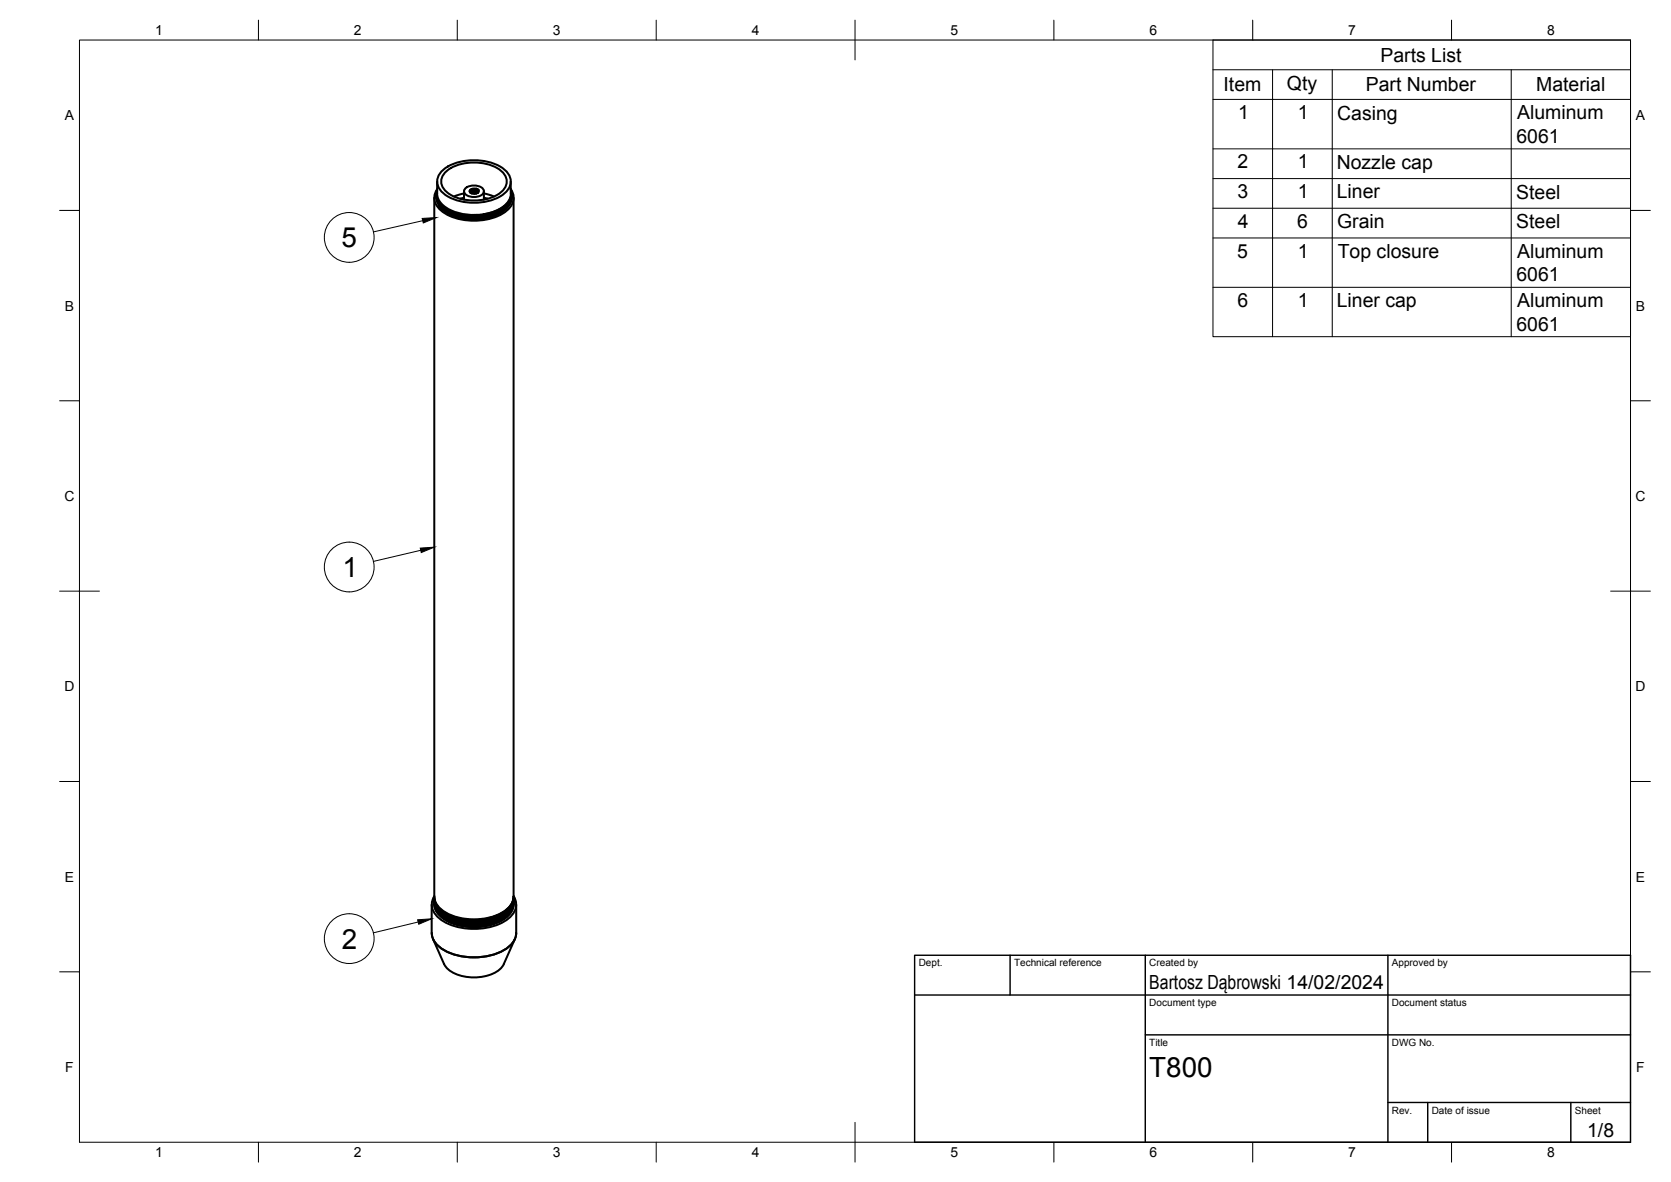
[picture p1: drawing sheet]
<svg xmlns="http://www.w3.org/2000/svg" width="420mm" height="297mm" viewBox="0 0 420 297" stroke-linecap="round" stroke-linejoin="round" font-family="sans-serif">
<!-- layer: Visible -->
<g fill="none" stroke="#000" stroke-width=".51">
<path d="M109.2 49.7v175.6a5.4 5.4 0 0 0 3.9 4.5 15.3 15.3 0 0 0 14-1 4.7 4.7 0 0 0 2.1-3.5M109.9 47.7l-.2 1.3 .3 1.4 .8 1 1.2 1.1 1.4 .7 2 .7 2.1 .3 2.3 .1 2.1-.3 1.7-.4 1.9-.7 1.3-.9 1-1 .6-1.1 .3-1.3-.3-1.1 .2 1.1-.1 .7-.4 1-.8 1.1-2.3 1.5-3.4 1M109.9 45.6v3.1M109.9 47.5a3.9 3.9 0 0 0 1.3 5.7 15 15 0 0 0 15.9 0 3.9 3.9 0 0 0 1.4-5.6M111 43.1a12.9 12.9 0 0 1 11.7-2.4 7.8 7.8 0 0 1 5.5 3.8 4 4 0 0 1-2.5 4.9 14.2 14.2 0 0 1-14-.6 3.6 3.6 0 0 1-.7-5.7zM111.8 43.5a11.6 11.6 0 0 1 11.3-2.1 5.9 5.9 0 0 1 4.2 3.5 3.8 3.8 0 0 1-2.3 4.1 12.5 12.5 0 0 1-12.5-.6 3.2 3.2 0 0 1-.7-4.9zM116.7 48.1v2.1M116.7 49.7l-1 .2M116.7 48.6l-2.5 .8M117 47.3a3.4 3.4 0 0 1 4.6 .4 1.57 1.57 0 0 1-1.8 1.8 3 3 0 0 1-3-1.1v-.7zM118.1 48l.5-.4 .7-.1 .7 .3 .2 .6M118.1 48.1l.3-.3 .7-.2 .8 .2 .3 .5"/>
<path d="M118.1 48.2l.4-.3 .8-.1 .5 .2 .4 .4M118.2 48.3l.4-.3 .7-.1 .6 .2 .3 .3M118.3 48.4l.9-.3 .9 .4M118.3 48.4l.9-.2 .8 .3M118.5 48.6l.7-.1 .6 .1M118.6 48.6h1.1M118.8 47.6l.6 .1M118.8 47.9h.6M118.8 48.2h.6M118.8 48.6h.6M119.8 47.4l.6 .4M119.8 47.4l-1.3 .1-.4 .5"/>
<path d="M119.8 47.4l.5 .3M120.3 47.7l.1 .5-.4 .3a1.46 1.46 0 0 1-1.9-.5M121.7 48.1v2.1M121.7 48.6l2.5 .8M121.7 49.7l.9 .2M125.1 53.1l-2.8 1-3.2 .3-2.8-.2-3.2-1.1M125.1 53.5l-2.4 .9-3.2 .4-3.6-.3-2.8-1M128.4 45.6v3.1M128.4 48.7a5.7 5.7 0 0 1-4.5 4.6 13.8 13.8 0 0 1-12.5-1.7 4 4 0 0 1-1.5-2.9M128.6 48.9v.9l-.4 .9-1.5 1.8-2.2 1.2-3.2 .9-2.6 .1-3.2-.4-3-1.1-1.8-1.4a3.5 3.5 0 0 1-1-2.6M128.7 49.3l-.2 1.3-.4 .8-1.4 1.5-2.5 1.3-3 .8-3.2 .1-3.3-.6-2.9-1.4-1.5-1.5M128.7 49.5l-.3 1.4-.9 1.3-1.2 1-1.6 .9-2.1 .7-2 .3h-2.4l-2.2-.3"/>
<path d="M128.7 49.1l-.2 .9-.4 1-.8 1-1.1 .9-1.4 .7-2 .7-2.9 .4-3.9-.3-2.1-.5-1.3-.6-1.3-.9-1-1.1-.4-.9-.2-1.1M128.7 48.7l-.2 1-.5 1.1-.6 .7-1.2 1-1.8 .9-1.4 .5-3.4 .4h-2.1l-2-.3-3-1.2-1.5-1-.8-1-.4-1-.1-.9M129.1 49.7l-.1 176.5a7.6 7.6 0 0 1-6 4.6l-3.6 .4-3.8-.3-3.3-1.2-1.2-.7-1.1-1.3a3.6 3.6 0 0 1-.8-2.1M108.5 227.3l.1 7.2a5.7 5.7 0 0 0 4.1 4.8 16.3 16.3 0 0 0 14.9-1.1 4.9 4.9 0 0 0 2.2-3.7v-7.2M108.9 236l2.8 6.3a7.4 7.4 0 0 0 6.4 3.3 9.5 9.5 0 0 0 8.3-2.8l3.1-6.8M109.2 225.5v.1M109.2 225.2a4.2 4.2 0 0 0 1.7 5.9 16.1 16.1 0 0 0 16.6 0 4.2 4.2 0 0 0 1.6-5.9M125.4 231.5l-2.8 1-2.9 .4-3.4-.2-1.6-.4-1.9-.7M125.4 231.1l-2.4 .9-3.5 .5-3.4-.3-3.3-1M125.4 230.7l-2.5 1-3.6 .4-3.4-.3-3.1-1M125.4 230.3l-2.5 1-3.2 .4-3.4-.2-2.1-.6-1.4-.5M125.4 229.9l-3 1-2.7 .4-3.6-.3-1.4-.3-1.9-.8"/>
<path d="M129.1 226.9v.1a5.8 5.8 0 0 1-4.4 4.8l-1.9 .7-2.2 .3-3.9-.1-2.7-.6-1.5-.7-1.4-.8-1.1-1.1a3.8 3.8 0 0 1-.8-2.4M129.1 226.5v.2a6.2 6.2 0 0 1-4.8 4.9l-1.8 .5-2.6 .3h-1.7l-2.6-.3-3.3-1.2-1.4-.9-.9-1a3.6 3.6 0 0 1-.8-2.3M129.1 226.1v.2a6.3 6.3 0 0 1-5 5l-1.8 .4-2.2 .3-3.8-.2-3.5-1-2.2-1.5a4 4 0 0 1-1.4-3M129.1 225.7v.1a5.8 5.8 0 0 1-4.4 4.8l-1.9 .6-2.2 .4-3.9-.1-3.7-1-1.9-1.1-1.1-1.1a3.8 3.8 0 0 1-.8-2.4M129.1 225.3l-.1 1-.3 .8-1.5 1.7-2.7 1.5-3 .7-3.4 .1-3.1-.4-2.5-.9-2-1.4a4 4 0 0 1-1.3-3M129.1 225.5a5.7 5.7 0 0 1-4.3 5l-1.7 .6-2.2 .4h-3.7l-2.4-.5-1.7-.6-1.3-.6-1.2-.9a4 4 0 0 1-1.4-3.2M129.1 225.9a5.7 5.7 0 0 1-4.3 5l-2 .7-1.6 .3-2.3 .1-2.2-.2-2.5-.5-1.5-.6-1.5-.9-1.1-1.2a3.8 3.8 0 0 1-.9-2.4M129.1 226.4a5.7 5.7 0 0 1-4.3 5l-3.6 .9-2.5 .1-2.5-.2-2-.5-1.7-.7-1.5-1-.9-.9a3.7 3.7 0 0 1-.9-2.5M129.1 226.8a5.7 5.7 0 0 1-4.3 5l-3.4 .8-4 .1-2.1-.3-2-.6-1.5-.8-1.2-.9a4.1 4.1 0 0 1-1.4-3.1M129.1 227.2l-.3 1.6-1.4 1.8-2.2 1.2-2.7 .9a15 15 0 0 1-11.5-2.2"/>
</g>
<!-- layer: Visible Narrow -->
<path d="M109.7 49.9l.3 1.2a6.8 6.8 0 0 0 5 3.5l1 .2" fill="none" stroke="#000" stroke-width=".25"/>
<!-- layer: BORDER -->
<g fill="none" stroke="#000" stroke-width=".25">
<path d="M20 10.1h390v276.9h-390zM65 5.1v5M115 5.1v5M165 5.1v5M215 5.1v10M265 5.1v5M315 5.1v5M365 5.1v5M15 52.9h5M410 52.9h5M15 100.7h5M410 100.7h5"/>
<path d="M15 148.6h10M405 148.6h10M15 196.4h5M410 196.4h5M15 244.2h5M410 244.2h5M65 287v5M115 287v5M165 287v5M215 282.1v9.9M265 287v5M315 287v5"/>
<path d="M365 287v5"/>
</g>
<!-- layer: TITLEBLOCK -->
<path d="M230 240.1h180v46.9h-180zM230 250h180M254 240.1v9.9M288 240.1v46.9M349 240.1v46.9M288 260.1h122M349 277.1h61M359 277.1v9.9M395 277.1v9.9" fill="none" stroke="#000" stroke-width=".36"/>
<!-- layer: Parts Lists -->
<path d="M305 10.1h105v74.5h-105zM305 17.5h105M320 17.5v67.1M335 17.5v67.1M380 17.5v67.1M305 25h105M305 37.4h105M305 44.9h105M305 52.3h105M305 59.8h105M305 72.2h105" fill="none" stroke="#000" stroke-width=".25"/>
<!-- layer: Balloons -->
<g fill="none" stroke="#000" stroke-width=".25">
<path d="M106.3 55.5l-12.4 2.8M105.8 138.3l-11.9 2.8M105.2 231.7l-11.3 2.7"/>
<circle cx="87.8" cy="59.7" r="6.3"/>
<circle cx="87.8" cy="142.5" r="6.3"/>
<circle cx="87.8" cy="235.9" r="6.3"/>
</g>
<path d="M106.2 54.9l3.5-.2-3.3 1.3zM105.7 137.7l3.5-.2-3.3 1.4zM105 231.1l3.5-.2-3.2 1.4z" fill="#000" stroke="#000" stroke-width=".25"/>
<g font-size="7">
<text x="85.9" y="62.1">5</text>
<text x="86.1" y="145">1</text>
<text x="85.9" y="238.4">2</text>
<text x="289" y="270.6">T800</text>
</g>
<g font-size="4.9">
<text x="347.1" y="15.5">Parts List</text>
<text x="307.7" y="23">Item</text>
<text x="323.6" y="22.5">Qty</text>
<text x="343.4" y="23">Part Number</text>
<text x="386.3" y="23">Material</text>
<text x="311.3" y="29.9">1</text>
<text x="326.3" y="29.9">1</text>
<text x="336.2" y="30">Casing</text>
<text x="381.3" y="35.8">6061</text>
<text x="381.5" y="30">Aluminum</text>
<text x="311.2" y="42.3">2</text>
<text x="326.3" y="42.3">1</text>
<text x="336.1" y="42.4">Nozzle cap</text>
<text x="311.1" y="49.8">3</text>
<text x="326.3" y="49.8">1</text>
<text x="336.1" y="49.9">Liner</text>
<text x="381.3" y="49.9">Steel</text>
<text x="311.2" y="57.2">4</text>
<text x="326.1" y="57.2">6</text>
<text x="336.2" y="57.4">Grain</text>
<text x="381.3" y="57.4">Steel</text>
<text x="311.1" y="64.7">5</text>
<text x="326.3" y="64.7">1</text>
<text x="336.4" y="64.8">Top closure</text>
<text x="381.5" y="64.8">Aluminum</text>
<text x="381.3" y="70.7">6061</text>
<text x="311.1" y="77.1">6</text>
<text x="326.3" y="77.1">1</text>
<text x="336.1" y="77.2">Liner cap</text>
<text x="381.5" y="77.2">Aluminum</text>
<text x="381.3" y="83.1">6061</text>
<text x="289" y="248.5">Bartosz Dąbrowski 14/02/2024</text>
<text x="399.1" y="285.7">1/8</text>
</g>
<g font-size="3.5">
<text x="39" y="8.8">1</text>
<text x="89" y="8.8">2</text>
<text x="139" y="8.8">3</text>
<text x="189" y="8.8">4</text>
<text x="239" y="8.8">5</text>
<text x="289" y="8.8">6</text>
<text x="339" y="8.8">7</text>
<text x="389" y="8.8">8</text>
<text x="16.3" y="30.2">A</text>
<text x="411.3" y="30.2">A</text>
<text x="16.3" y="78">B</text>
<text x="411.3" y="78">B</text>
<text x="16.2" y="125.9">C</text>
<text x="411.2" y="125.9">C</text>
<text x="16.2" y="173.7">D</text>
<text x="411.2" y="173.7">D</text>
<text x="16.3" y="221.6">E</text>
<text x="411.3" y="221.6">E</text>
<text x="16.4" y="269.4">F</text>
<text x="411.4" y="269.4">F</text>
<text x="39" y="290.8">1</text>
<text x="89" y="290.8">2</text>
<text x="139" y="290.8">3</text>
<text x="189" y="290.8">4</text>
<text x="239" y="290.8">5</text>
<text x="289" y="290.8">6</text>
<text x="339" y="290.8">7</text>
<text x="389" y="290.8">8</text>
</g>
<g font-size="2.5">
<text x="231" y="242.9">Dept.</text>
<text x="255" y="242.9">Technical reference</text>
<text x="289" y="242.9">Created by</text>
<text x="350" y="242.9">Approved by</text>
<text x="289" y="252.8">Document type</text>
<text x="350" y="252.8">Document status</text>
<text x="289" y="262.9">Title</text>
<text x="350" y="262.9">DWG No.</text>
<text x="350" y="279.9">Rev.</text>
<text x="360" y="279.9">Date of issue</text>
<text x="396" y="279.9">Sheet</text>
</g>
</svg>
